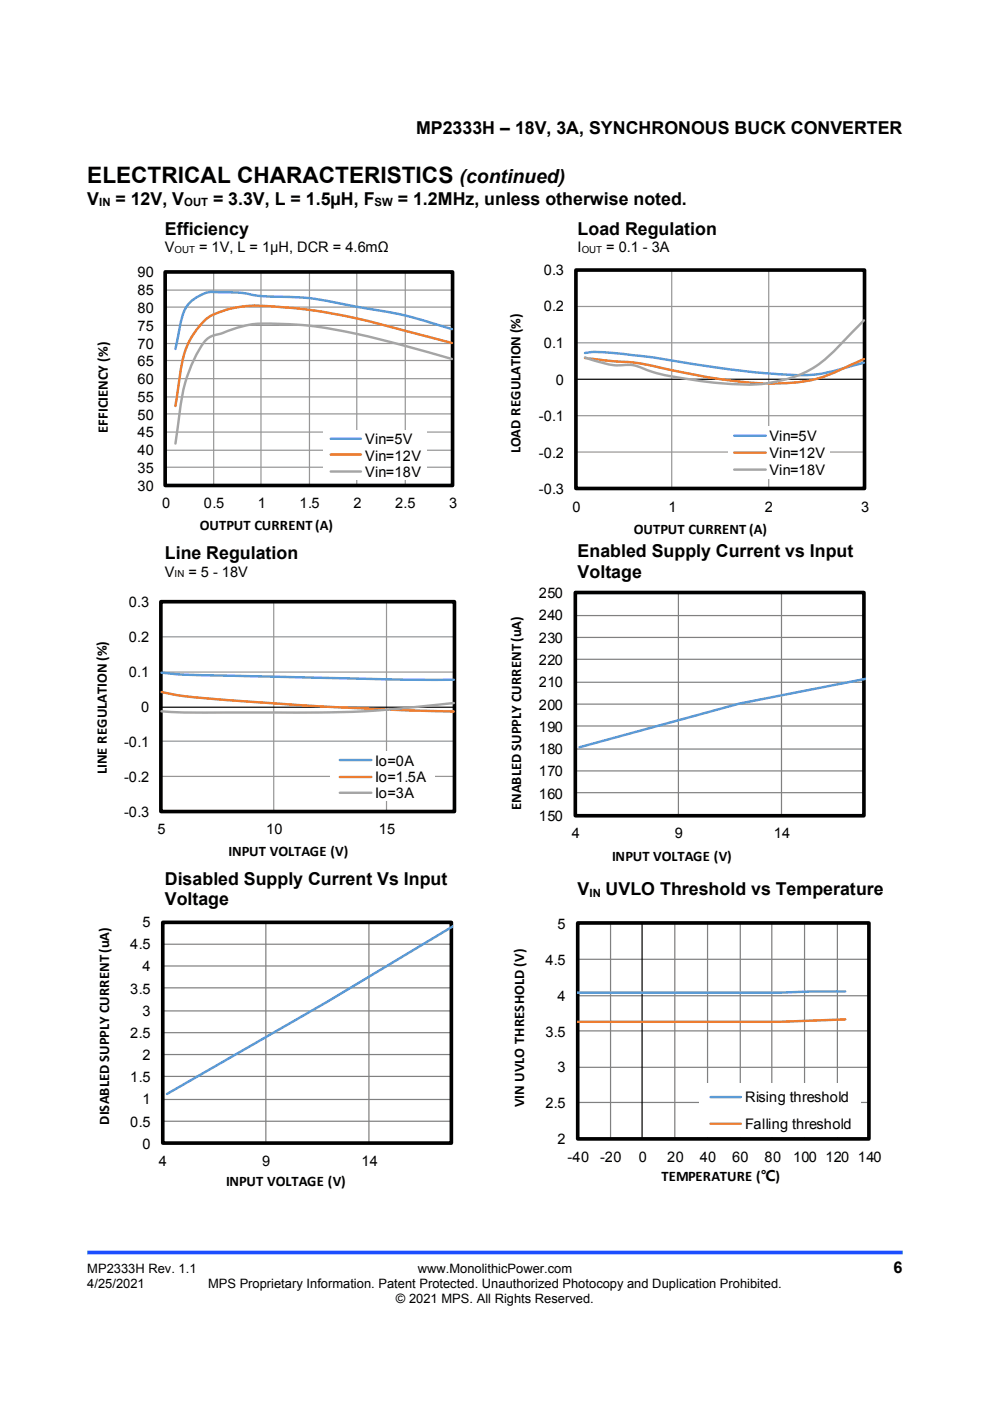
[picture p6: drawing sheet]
<svg xmlns="http://www.w3.org/2000/svg" width="210mm" height="297mm" viewBox="0 0 210 297" stroke-linecap="round" stroke-linejoin="round" font-family="sans-serif">
<path d="M18.5 265.6h173" fill="none" stroke="#1c4eff" stroke-width=".77" stroke-linecap="butt"/>
<g fill="none" stroke="#969696" stroke-width=".26">
<path d="M35 57.7h61v45.2M45.3 57.7v45.2M55.4 57.7v45.2M65.6 57.7v45.2M75.7 57.7v45.2M86 57.7v45.2M35 76.4h61M35 72.8h61M35 69h61M35 65.1h61M35 61.5h61M35 99.1h61"/>
<path d="M35 95.5h61M35 91.6h61M35 87.8h61M35 84.2h61M35 80.3h61"/>
</g>
<path d="M35 57.7h61v45.2h-61z" fill="none" stroke="#000" stroke-width=".77" stroke-linecap="butt"/>
<path d="M35 102.9h61" fill="none" stroke="#000" stroke-width=".26"/>
<path d="M95.9 69.8a99.8 99.8 0 0 0-20.3-4.8 70.2 70.2 0 0 0-17.6-2.1 38 38 0 0 1-7.2-.8l-3.1-.1a11.8 11.8 0 0 0-4.4 .3 7.2 7.2 0 0 0-4.9 5.7l-1.2 6" fill="none" stroke="#5b9bd5" stroke-width=".51"/>
<path d="M95.9 72.7l-8.1-2.1a140.7 140.7 0 0 0-27.7-5.5l-1.1-.1a25.9 25.9 0 0 0-13.4 1.5 12.8 12.8 0 0 0-5.6 6.1 33.7 33.7 0 0 0-2.3 10.2l-.5 3.3" fill="none" stroke="#ed7d31" stroke-width=".51"/>
<path d="M95.9 76.1l-7.1-2a145.3 145.3 0 0 0-25.4-5.2l-4.4-.3a23.8 23.8 0 0 0-12.3 2.2 5 5 0 0 0-4.3 3 34.6 34.6 0 0 0-4.5 15.4l-.7 4.8" fill="none" stroke="#a5a5a5" stroke-width=".51"/>
<path d="M68.6 91.2h21.9v10.6h-21.9z" fill="#fff"/>
<path d="M124.1 74.8a32.7 32.7 0 0 1 9 .4l5.3 .6 7.7 1.2a160.6 160.6 0 0 0 24.9 2.5 42.7 42.7 0 0 0 11.2-2.3l1-.3M70.1 93h6.5" fill="none" stroke="#5b9bd5" stroke-width=".51"/>
<path d="M124.1 75.9l4.2 .5a63.3 63.3 0 0 1 9.5 1l2 .5a121.7 121.7 0 0 0 23.1 3.4 31.6 31.6 0 0 0 17.6-3.9l2.7-1.3M70.1 96.4h6.5" fill="none" stroke="#ed7d31" stroke-width=".51"/>
<path d="M183.2 67.9l-2.5 2.6a40.7 40.7 0 0 1-8.7 7.8 31.1 31.1 0 0 1-18.3 3 86.5 86.5 0 0 1-15.9-2.6 10.3 10.3 0 0 0-7-1.2l-2.5-.4-4.2-1.3M70.1 100h6.5" fill="none" stroke="#a5a5a5" stroke-width=".51"/>
<path d="M122.2 57.3h61.2v46.3h-61.2M142.5 57.3v46.3M163 57.3v46.3M122.2 72.7h61.2M122.2 65h61.2M122.2 95.8h61.2M122.2 88.1h61.2" fill="none" stroke="#969696" stroke-width=".26"/>
<path d="M122.2 57.3h61.2v46.3h-61.2z" fill="none" stroke="#000" stroke-width=".77" stroke-linecap="butt"/>
<path d="M122.2 57.3v46.3M122.2 80.4h61.2" fill="none" stroke="#000" stroke-width=".26"/>
<path d="M154.4 90.3h21.6v11.1h-21.6z" fill="#fff"/>
<path d="M155.7 92.4h6.7M34.2 142.6a233.6 233.6 0 0 0 20.1 .8l31.5 .7h10.5" fill="none" stroke="#5b9bd5" stroke-width=".51"/>
<path d="M155.7 96h6.7M34.2 146.7a141.5 141.5 0 0 0 20.1 2.2l16.2 1 15.3 .7 10.5 .3" fill="none" stroke="#ed7d31" stroke-width=".51"/>
<path d="M155.7 99.6h6.7M96.3 149.1l-9.6 1a306.6 306.6 0 0 1-34.3 1h-4.8a136.6 136.6 0 0 1-13.4-.3" fill="none" stroke="#a5a5a5" stroke-width=".51"/>
<path d="M34.1 135h62.3M34.1 127.6h62.3M58.1 127.6v44.5M82 127.6v44.5M34.1 157.1h62.3M34.1 142.5h62.3M34.1 172.1h62.3M34.1 164.6h62.3" fill="none" stroke="#969696" stroke-width=".26"/>
<path d="M34.1 127.6h62.3v44.5h-62.3z" fill="none" stroke="#000" stroke-width=".77" stroke-linecap="butt"/>
<path d="M34.1 127.6v44.5M34.1 149.9h62.3" fill="none" stroke="#000" stroke-width=".26"/>
<path d="M70 159.3h22.1v10.6h-22.1z" fill="#fff"/>
<path d="M183.6 143.9l-26.7 5.3-34 9.2M72.1 161.1h6.7M96.1 196.4l-26.7 16-34 19.5M179.3 210.2h-7l-6.9 .3h-42.9" fill="none" stroke="#5b9bd5" stroke-width=".51"/>
<path d="M72.1 164.7h6.7M179.3 216.1l-13.9 .5h-42.9" fill="none" stroke="#ed7d31" stroke-width=".51"/>
<path d="M72.1 168.1h6.7" fill="none" stroke="#a5a5a5" stroke-width=".51"/>
<g fill="none" stroke="#808080" stroke-width=".26">
<path d="M122 139.8h61.2M122 135.1h61.2M122 130.5h61.2M122 125.6h61.2M143.9 125.6v47.4M165.8 125.6v47.4M122 158.8h61.2M122 153.9h61.2M122 149.3h61.2M122 144.7h61.2M122 173h61.2M122 168.1h61.2"/>
<path d="M122 163.4h61.2M34.5 195.6h61.2M56.4 195.6v46.8M78.3 195.6v46.8M122.5 195.7h61.8v45.8h-61.8zM129.5 195.7v45.8M143.1 195.7v45.8M150.1 195.7v45.8M157 195.7v45.8M163.7 195.7v45.8M170.6 195.7v45.8M177.6 195.7v45.8"/>
<path d="M34.5 218.9h61.2M34.5 214.3h61.2M34.5 209.4h61.2M34.5 204.8h61.2M34.5 200.2h61.2M122.5 218.6h61.8M122.5 211.1h61.8M122.5 203.4h61.8M34.5 237.7h61.2M34.5 233.1h61.2M34.5 228.2h61.2M34.5 223.6h61.2"/>
<path d="M122.5 233.7h61.8M122.5 226.3h61.8M34.5 242.4h61.2"/>
</g>
<path d="M122 125.6h61.2v47.4h-61.2zM34.5 195.6h61.2v46.8h-61.2zM122.5 195.7h61.8v45.8h-61.8z" fill="none" stroke="#000" stroke-width=".77" stroke-linecap="butt"/>
<path d="M183.2 125.6h-61.2v47.4M95.7 195.6h-61.2v46.8M122.5 195.7h61.8M136.2 195.7v45.8" fill="none" stroke="#000" stroke-width=".26"/>
<path d="M148.4 229.8h34.2v11.3h-34.2z" fill="#fff"/>
<path d="M150.7 232.6h6.4" fill="none" stroke="#5b9bd5" stroke-width=".51"/>
<path d="M150.7 238.3h6.4" fill="none" stroke="#ed7d31" stroke-width=".51"/>
<text font-size="4.8" x="18.5" y="38.8">ELECTRICAL CHARACTERISTICS</text>
<text font-size="4.1" x="97.5" y="38.8">(continued)</text>
<g font-size="3.8">
<text x="88.3" y="28.5">MP2333H – 18V, 3A, SYNCHRONOUS BUCK CONVERTER</text>
<text x="18.5" y="43.4">V</text>
<text x="24.5" y="43.4">= 12V, V</text>
<text x="45.2" y="43.4">= 3.3V, L = 1.5µH, F</text>
<text x="84.4" y="43.4">= 1.2MHz, unless otherwise noted.</text>
<text x="35" y="49.8">Efficiency</text>
<text x="122.5" y="49.8">Load Regulation</text>
<text x="35" y="118.6">Line Regulation</text>
<text x="122.5" y="118.2">Enabled Supply Current vs Input</text>
<text x="122.5" y="122.5">Voltage</text>
<text x="35" y="187.6">Disabled Supply Current Vs Input</text>
<text x="35" y="191.9">Voltage</text>
<text x="122.5" y="189.7">V</text>
<text x="128.5" y="189.7">UVLO Threshold vs Temperature</text>
</g>
<text font-size="3.4" x="189.5" y="269.9">6</text>
<g font-size="3.1">
<text x="35" y="53.5">V</text>
<text x="42.2" y="53.5">= 1V, L = 1μH, DCR = 4.6mΩ</text>
<text x="122.5" y="53.5">I</text>
<text x="128.6" y="53.5">= 0.1 - 3A</text>
<text x="29.2" y="58.8">90</text>
<text x="115.3" y="58.3">0.3</text>
<text x="29.2" y="62.6">85</text>
<text x="29.2" y="70.1">75</text>
<text x="29.2" y="66.3">80</text>
<text x="115.3" y="66">0.2</text>
<text x="29.2" y="77.7">65</text>
<text x="29.2" y="73.9">70</text>
<text x="115.3" y="73.8">0.1</text>
<text x="29.2" y="81.4">60</text>
<text x="117.9" y="81.6">0</text>
<text x="29.2" y="89">50</text>
<text x="29.2" y="85.2">55</text>
<text x="114.3" y="89.3">-0.1</text>
<text x="22.8" y="91.9" transform="rotate(-90 22.8 91.9)">EFFICIENCY (%)</text>
<text x="29.2" y="92.8">45</text>
<text x="77.5" y="94.1">Vin=5V</text>
<text x="163.2" y="93.4">Vin=5V</text>
<text x="29.2" y="100.3">35</text>
<text x="29.2" y="96.5">40</text>
<text x="77.5" y="97.6">Vin=12V</text>
<text x="77.5" y="101.1">Vin=18V</text>
<text x="110.4" y="96.1" transform="rotate(-90 110.4 96.1)">LOAD REGULATION (%)</text>
<text x="114.3" y="97">-0.2</text>
<text x="163.2" y="97">Vin=12V</text>
<text x="163.2" y="100.7">Vin=18V</text>
<text x="29.2" y="104.1">30</text>
<text x="34.4" y="107.7">0</text>
<text x="43.3" y="107.7">0.5</text>
<text x="54.7" y="107.7">1</text>
<text x="63.5" y="107.7">1.5</text>
<text x="75" y="107.7">2</text>
<text x="83.8" y="107.7">2.5</text>
<text x="95.2" y="107.7">3</text>
<text x="114.3" y="104.8">-0.3</text>
<text x="42.4" y="112.3">OUTPUT CURRENT (A)</text>
<text x="121.4" y="108.5">0</text>
<text x="134.4" y="113.2">OUTPUT CURRENT (A)</text>
<text x="141.8" y="108.5">1</text>
<text x="162.2" y="108.5">2</text>
<text x="182.6" y="108.5">3</text>
<text x="35" y="122.2">V</text>
<text x="40" y="122.2">= 5 - 18V</text>
<text x="27.3" y="128.8">0.3</text>
<text x="114.3" y="131.6">240</text>
<text x="114.3" y="126.8">250</text>
<text x="27.3" y="136.2">0.2</text>
<text x="114.3" y="136.3">230</text>
<text x="27.3" y="143.6">0.1</text>
<text x="114.3" y="141">220</text>
<text x="114.3" y="145.7">210</text>
<text x="29.9" y="151">0</text>
<text x="114.3" y="155.2">190</text>
<text x="114.3" y="150.5">200</text>
<text x="26.3" y="158.4">-0.1</text>
<text x="114.3" y="159.9">180</text>
<text x="22.7" y="164.1" transform="rotate(-90 22.7 164.1)">LINE REGULATION (%)</text>
<text x="26.3" y="165.8">-0.2</text>
<text x="79.6" y="162.3">Io=0A</text>
<text x="79.6" y="165.8">Io=1.5A</text>
<text x="114.3" y="164.6">170</text>
<text x="26.3" y="173.2">-0.3</text>
<text x="79.6" y="169.2">Io=3A</text>
<text x="110.5" y="171.8" transform="rotate(-90 110.5 171.8)">ENABLED SUPPLY CURRENT(uA)</text>
<text x="114.3" y="169.3">160</text>
<text x="33.4" y="176.9">5</text>
<text x="56.5" y="176.9">10</text>
<text x="80.3" y="176.9">15</text>
<text x="114.3" y="174.1">150</text>
<text x="121.3" y="177.7">4</text>
<text x="143.1" y="177.7">9</text>
<text x="164.1" y="177.7">14</text>
<text x="48.5" y="181.4">INPUT VOLTAGE (V)</text>
<text x="129.8" y="182.6">INPUT VOLTAGE (V)</text>
<text x="30.2" y="196.6">5</text>
<text x="118.3" y="196.9">5</text>
<text x="27.6" y="201.3">4.5</text>
<text x="30.2" y="206">4</text>
<text x="115.7" y="204.5">4.5</text>
<text x="27.6" y="210.7">3.5</text>
<text x="30.2" y="215.4">3</text>
<text x="118.3" y="212.2">4</text>
<text x="27.6" y="220.1">2.5</text>
<text x="115.7" y="219.8">3.5</text>
<text x="30.2" y="224.8">2</text>
<text x="118.3" y="227.4">3</text>
<text x="27.6" y="229.5">1.5</text>
<text x="158" y="233.7">Rising threshold</text>
<text x="23.2" y="238.5" transform="rotate(-90 23.2 238.5)">DISABLED SUPPLY CURRENT (uA)</text>
<text x="27.6" y="238.9">0.5</text>
<text x="30.2" y="234.2">1</text>
<text x="111.2" y="234.8" transform="rotate(-90 111.2 234.8)">VIN UVLO THRESHOLD (V)</text>
<text x="115.7" y="235">2.5</text>
<text x="158" y="239.4">Falling threshold</text>
<text x="30.2" y="243.6">0</text>
<text x="118.3" y="242.6">2</text>
<text x="33.7" y="247.2">4</text>
<text x="47.9" y="251.4">INPUT VOLTAGE (V)</text>
<text x="55.6" y="247.2">9</text>
<text x="76.6" y="247.2">14</text>
<text x="120.4" y="246.3">-40</text>
<text x="127.3" y="246.3">-20</text>
<text x="135.5" y="246.3">0</text>
<text x="140.3" y="250.4">TEMPERATURE (℃)</text>
<text x="141.5" y="246.3">20</text>
<text x="148.4" y="246.3">40</text>
<text x="155.3" y="246.3">60</text>
<text x="162.2" y="246.3">80</text>
<text x="168.2" y="246.3">100 120 140</text>
</g>
<g font-size="2.7">
<text x="18.5" y="269.9">MP2333H Rev. 1.1</text>
<text x="88.6" y="269.9">www.MonolithicPower.com</text>
<text x="18.5" y="273.2">4/25/2021</text>
<text x="44.1" y="273.2">MPS Proprietary Information. Patent Protected. Unauthorized Photocopy and Duplication Prohibited.</text>
<text x="84" y="276.3">© 2021 MPS. All Rights Reserved.</text>
</g>
<g font-size="2.4">
<text x="21" y="43.8">IN</text>
<text x="39.1" y="43.8">OUT</text>
<text x="79.5" y="43.8">SW</text>
<text x="125" y="190.1">IN</text>
</g>
<g font-size="2.1">
<text x="37" y="53.6">OUT</text>
<text x="123.4" y="53.6">OUT</text>
<text x="37" y="122.4">IN</text>
</g>
</svg>
